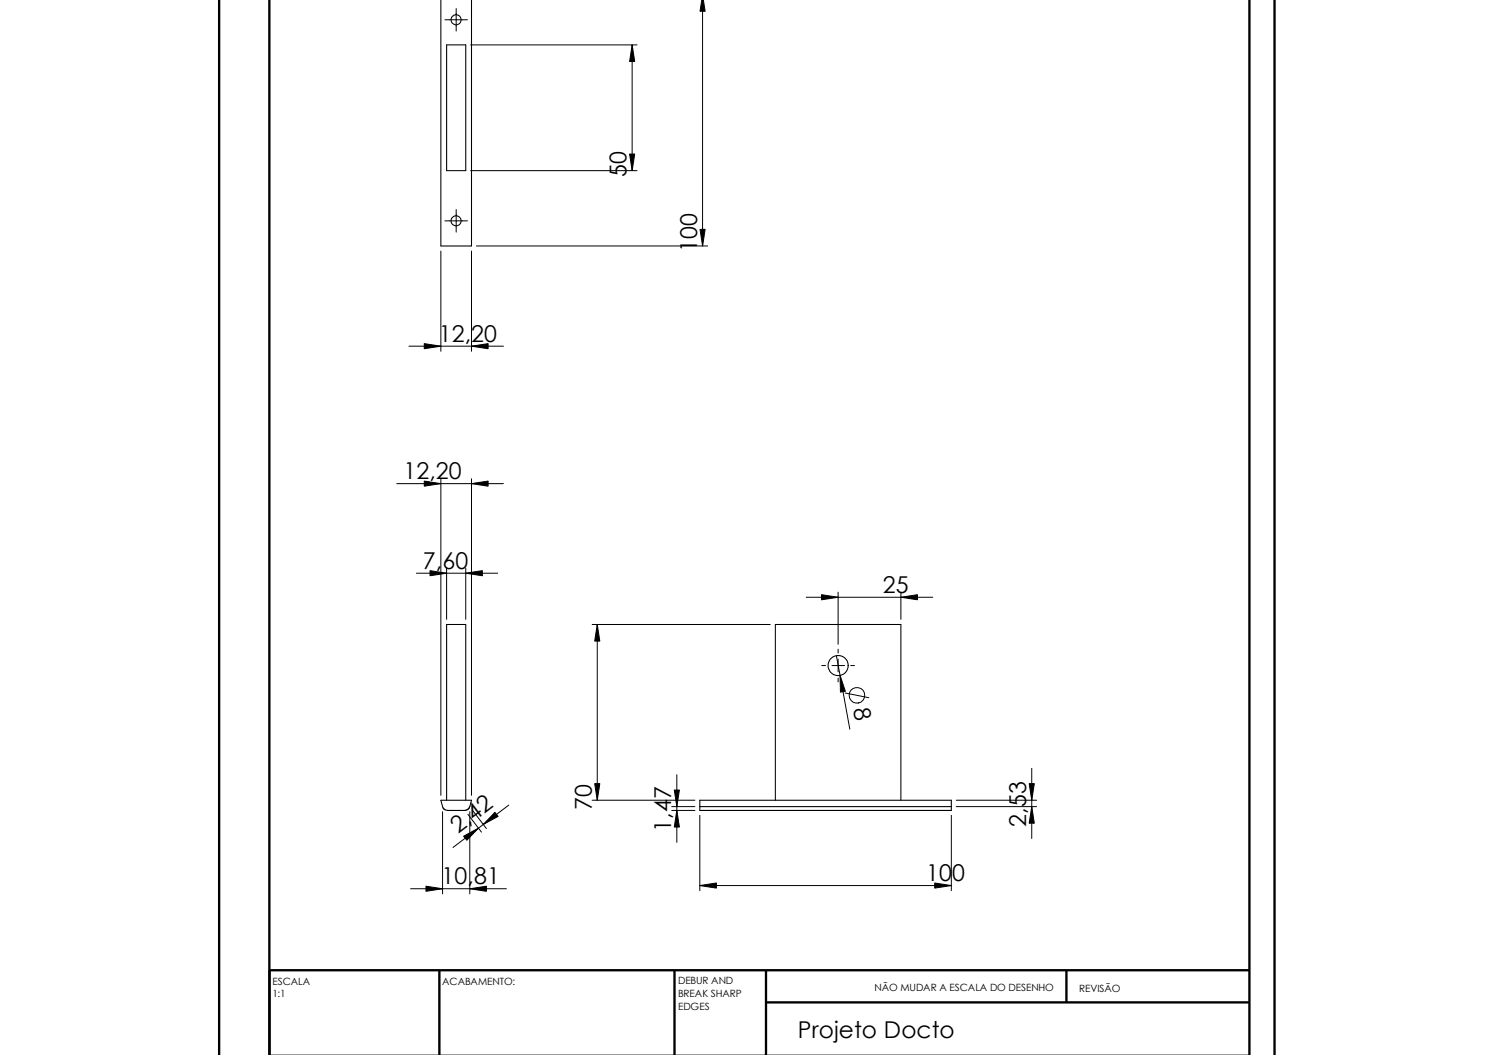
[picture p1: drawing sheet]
<svg xmlns="http://www.w3.org/2000/svg" width="297mm" height="210mm" viewBox="0 0 297 210" stroke-linecap="round" stroke-linejoin="round" font-family="sans-serif">
<path d="M43.6 -.1v210M53.6 -.1v210M248.6 -.1v210M253.6 -.1v210M87.4 193v16.9M134.2 193v16.9M152.4 199.4h96.2M152.4 193v16.9M212.2 193v6.3M248.6 193h-195v16.9" fill="none" stroke="#000" stroke-width=".47"/>
<g fill="none" stroke="#000" stroke-width=".21">
<path d="M87.7 0v48.9h6.1v-48.9M88.9 8.9h3.8v25.1h-3.8zM88.9 159.2v-35h3.8v35M139.2 159.2h50.1v2h-50.1zM154.3 159.2v-35h24.9v35M89 161.2l-.5-.1-.3-.3-.5-1.6h6.1l-.4 1.4-.5 .6h-3.9M139.2 160.5h50.1"/>
<circle cx="90.7" cy="3.9" r="1.01"/>
<circle cx="90.7" cy="43.9" r="1.01"/>
<circle cx="166.7" cy="132.4" r="2"/>
</g>
<g fill="none" stroke="#000" stroke-width=".2">
<path d="M139.8 0v48.9M139.9 -.1l.4 2.3h-1l.3-2.2M88.5 3.9h4.5M90.8 1.7v4.5M93.6 8.9h33.1M125.8 8.9l.5 3.3h-1zM125.8 8.9v25.1M93.6 34h33.1M125.3 30.6h1l-.5 3.4zM87.7 50v19.9M88.5 43.9h4.5M90.8 41.7v4.5"/>
<path d="M93.8 50v19.9M94.8 48.9h46M139.3 45.6h1l-.5 3.3zM81.4 68.9h18.8M84.4 68.4l3.3 .5-3.3 .5zM93.8 68.9l3.3-.5v1zM78.9 96.2h21.3M84.4 95.7l3.3 .5-3.3 .5zM87.7 95.2v63M93.8 96.2l3.3-.5v1zM93.8 95.2v63M82.8 114h16.2"/>
<path d="M85.6 113.5l3.3 .5-3.3 .6zM88.9 113v10.2M92.7 114l3.3-.5v1.1zM92.7 113v10.2M160.4 118.8h25.2M163.4 118.3l3.3 .5-3.3 .5zM166.7 117.8v10.4M179.2 118.8l3.3-.5v1zM179.2 117.8v5.4M117.8 124.2h35.4M118.8 124.2l.5 3.4h-1zM118.8 124.2v35"/>
<path d="M163.5 132.4h.7M165.5 132.4h2.5M166.4 130.5l2.7 14.6M166.7 129.2v.7M166.7 131.1v2.6M166.7 134.9v.8M167.1 134.4l1.1 3.1-1 .2zM168.1 137.9l4.7 .9M169.2 132.4h.8M117.8 159.2h20.5M118.3 155.9h1l-.5 3.3zM134.2 157.2h1l-.5 3.3z"/>
<path d="M134.7 154.1v13.5M190.2 159.2h16M204.8 155.9h1l-.5 3.3zM205.3 152.9v13.9M81.7 176.8h19M84.7 176.3l3.3 .5-3.3 .5zM88 161.5v16.3M92.2 166.4l3-1.6-2.3 2.4zM93.1 162l2.7 3.6M93.5 176.8l3.3-.5v1zM93.5 161.5v16.3M94.1 161.3l2.7 3.5"/>
<path d="M98.5 161.6l.6 .8-3 1.6zM101.2 160.2l-11.1 8.4M133.6 160.5h4.7M133.6 161.2h4.7M134.7 161.2l.5 3.3h-1zM139.2 176.2l3.3-.5v1zM139.2 176.2h50.1M139.2 162.2v15M186 175.7l3.3 .5-3.3 .5zM189.3 162.2v15M190.2 160.5h16M205.3 160.5l.5 3.3h-1z"/>
<circle cx="170.5" cy="138.3" r="1.56"/>
</g>
<g fill="#000">
<path d="M139.8 -.1l.5 2.3h-1zM125.8 8.9l.5 3.3h-1zM125.3 30.6h1l-.5 3.4zM139.3 45.6h1l-.5 3.3zM84.4 68.4l3.3 .5-3.3 .5zM93.8 68.9l3.3-.5v1zM84.4 95.7l3.3 .5-3.3 .5zM93.8 96.2l3.3-.5v1zM85.6 113.5l3.3 .5-3.3 .6zM92.7 114l3.3-.5v1.1zM163.4 118.3l3.3 .5-3.3 .5zM179.2 118.8l3.3-.5v1z"/>
<path d="M118.8 124.2l.5 3.4h-1zM167.1 134.4l1.1 3.1-1 .2zM118.3 155.9h1l-.5 3.3zM204.8 155.9h1l-.5 3.3zM84.7 176.3l3.3 .5-3.3 .5zM93.5 176.8l3.3-.5v1zM92.2 166.4l3-1.6-2.3 2.4zM98.5 161.6l.6 .8-3 1.6zM134.2 157.2h1l-.5 3.3zM134.7 161.2l.5 3.3h-1zM139.2 176.2l3.3-.5v1zM186 175.7l3.3 .5-3.3 .5z"/>
<path d="M205.3 160.5l.5 3.3h-1z"/>
</g>
<g font-size="4.6">
<text x="124.7" y="35.1" transform="rotate(-90 124.7 35.1)">50</text>
<text x="138.7" y="50.2" transform="rotate(-90 138.7 50.2)">100</text>
<text x="87.3" y="67.9">12,20</text>
<text x="80.3" y="95.3">12,20</text>
<text x="84.2" y="113.1">7,60</text>
<text x="175.6" y="117.9">25</text>
<text x="169.8" y="141" transform="rotate(80 169.8 141)">8</text>
<text x="117.7" y="161.2" transform="rotate(-90 117.7 161.2)">70</text>
<text x="91.2" y="165.9" transform="rotate(-37 91.2 165.9)">2,42</text>
<text x="133.6" y="165.5" transform="rotate(-90 133.6 165.5)">1,47</text>
<text x="204.2" y="164.5" transform="rotate(-90 204.2 164.5)">2,53</text>
<text x="87.8" y="175.9">10,81</text>
<text x="184.3" y="175.3">100</text>
<text x="158.7" y="206.6">Projeto Docto</text>
</g>
<g font-size="2">
<text x="54.2" y="195.9">ESCALA</text>
<text x="88" y="195.9">ACABAMENTO:</text>
<text x="134.9" y="195.8">DEBUR AND</text>
<text x="174" y="197.2">NÃO MUDAR A ESCALA DO DESENHO</text>
<text x="214.7" y="197.4">REVISÃO</text>
<text x="54.2" y="198.4">1:1</text>
<text x="134.9" y="200.9">EDGES</text>
<text x="134.9" y="198.3">BREAK SHARP</text>
</g>
</svg>
